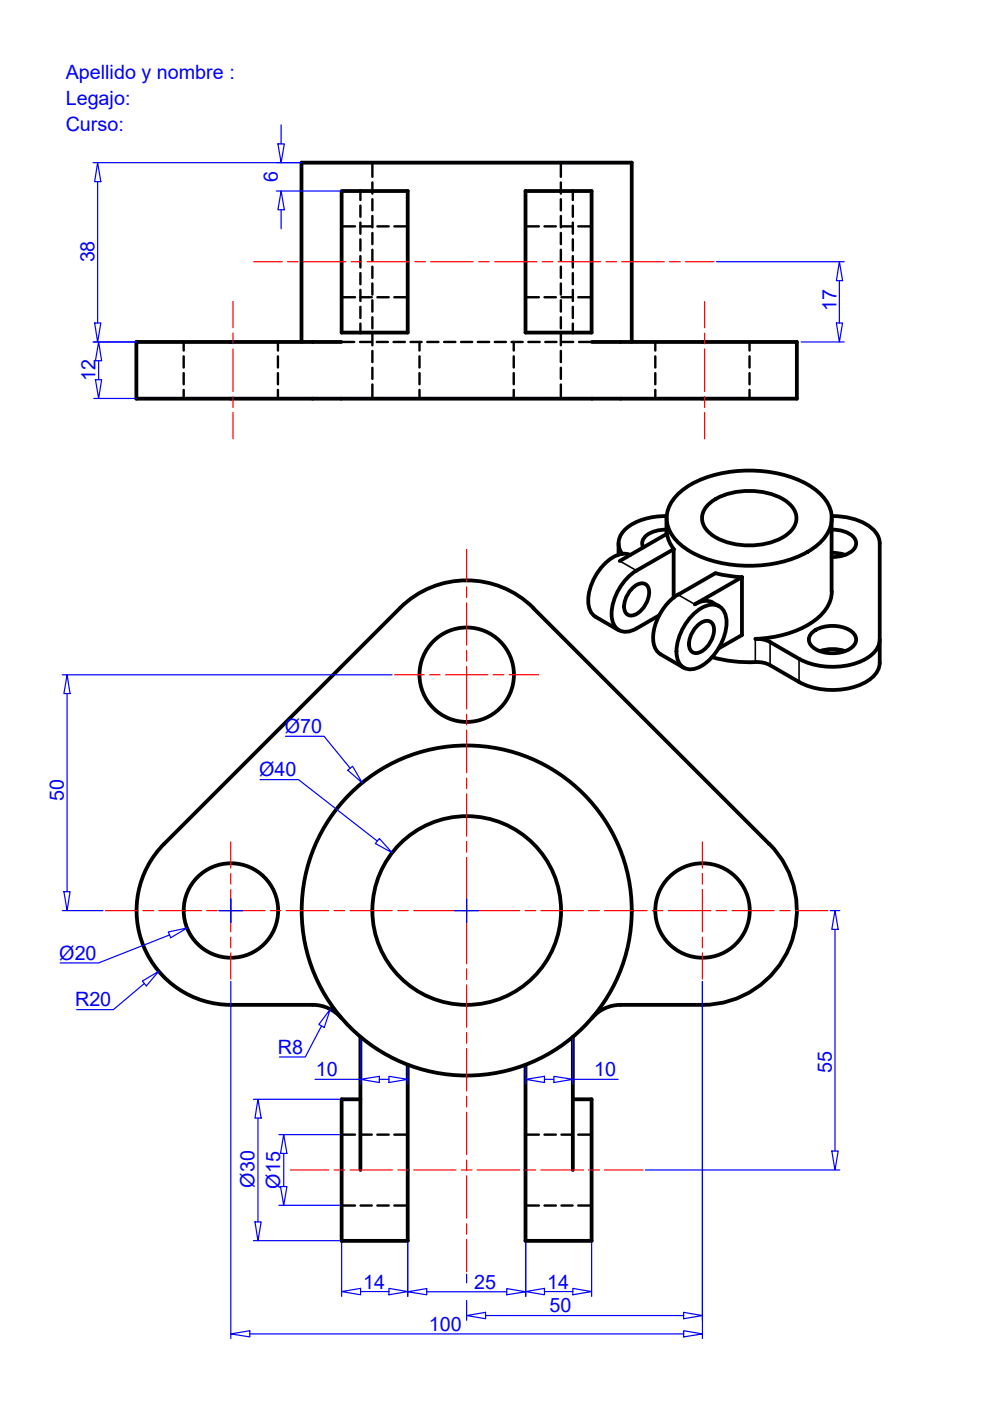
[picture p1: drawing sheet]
<svg xmlns="http://www.w3.org/2000/svg" width="210mm" height="297mm" viewBox="0 0 210 297" stroke-linecap="round" stroke-linejoin="round" font-family="sans-serif">
<!-- layer: MD_Visible -->
<g fill="none" stroke="#000" stroke-width=".8">
<path d="M72.4 40.5h14v30h-14zM111.4 40.5h14v30h-14zM63.9 72.5v-38h70v38M72.3 72.5h-43.4v12h140.1v-12h-43.5M131.1 115.2v2.4M133.6 117.7a4.5 4.5 0 0 0-4.5 1.1 11.4 11.4 0 0 0-4.3 9.5 3.3 3.3 0 0 0 1.5 2.5l4.9 2.8M141.1 109.5h.2M141.2 109.4a12.4 12.4 0 0 0-9 3.2 3.7 3.7 0 0 0-.3 4.8M141.3 109.9v3.3M141.3 112.3a5.9 5.9 0 0 0-4.9 2 1.76 1.76 0 0 0 0 1.8M141.4 113.2l-10 5.7M141.4 113.2l.5 1.7 1 1.5"/>
<path d="M142.8 116.4v10.3M142.8 116.4l-7.8 4.6M144.1 104.4a23.3 23.3 0 0 1 16.4-4.6 22.2 22.2 0 0 1 13.1 4.6 6.8 6.8 0 0 1 0 10.9 23.3 23.3 0 0 1-16.4 4.6 22.2 22.2 0 0 1-13.1-4.6 6.8 6.8 0 0 1 0-10.9zM150 107.1a12.9 12.9 0 0 1 10.1-3 10.7 10.7 0 0 1 8.2 3.8 3.9 3.9 0 0 1-1.4 5.4 15 15 0 0 1-16.1 0 3.9 3.9 0 0 1-.8-6.2zM176.3 109.5h.2M176.3 109.9v15.5M176.3 112.3a5.8 5.8 0 0 1 4.9 1.9 2.17 2.17 0 0 1-1.4 3.2l-1.9 .6-1.6 .1M176.3 117.2l1.5 .1 1.3 .3M176.5 109.4a12.6 12.6 0 0 1 8.7 2.9 4.1 4.1 0 0 1 1.3 2.9M186.5 115.2v25.3a5.7 5.7 0 0 1-4.1 4.7 15.9 15.9 0 0 1-13-.6l-6.1-3.6M113.1 128.9l50 50M113.1 128.9a20 20 0 0 0-28.3 0l-50 50"/>
<path d="M133.9 124.9a2.38 2.38 0 0 1 3.1-.9 3.5 3.5 0 0 1-.1 4.2 4.2 4.2 0 0 1-3.1 2.3 1.84 1.84 0 0 1-1.4-2.5 6.1 6.1 0 0 1 1.5-3.1zM135 121a11.4 11.4 0 0 0-5.3 10.1 2.98 2.98 0 0 0 4.4 2.5l5.7-3.1M140 138.7l5 2.9M143.8 126a11.4 11.4 0 0 0-5.2 10.4 3.2 3.2 0 0 0 1.4 2.3M147.2 130.1a5.3 5.3 0 0 1 4.7-1.8 3.4 3.4 0 0 1 2.1 3.7 11.4 11.4 0 0 1-6.1 9.6 2.98 2.98 0 0 1-4.4-2.5 11.4 11.4 0 0 1 3.7-9zM147.3 128.1a4 4 0 0 1 5.2 .5M147.7 132.8a2.38 2.38 0 0 1 3.1-.9 3.5 3.5 0 0 1-.2 4.2 4.2 4.2 0 0 1-3 2.4 1.84 1.84 0 0 1-1.5-2.6 6.1 6.1 0 0 1 1.6-3.1zM151 139.3a33.3 33.3 0 0 0 10.3 1.1l2 .6M157.3 122.4v12.2l-4.9 2.9M157.3 122.4l-10 5.7M157.3 122.4l-2.8-.3-2.8-.6-7.9 4.6M172.3 134a7.4 7.4 0 0 1 8.4 0 2.08 2.08 0 0 1-.6 3.7 7.5 7.5 0 0 1-7.8-.5 1.95 1.95 0 0 1 0-3.2z"/>
<path d="M173.9 138a8.2 8.2 0 0 1 5.2 0M176.4 125.4a8.8 8.8 0 0 1-5.3 7.2 24.3 24.3 0 0 1-10.9 2.9l1.7 .1 1.4 .5M186.5 135.6a5.7 5.7 0 0 1-4.1 4.7 15.9 15.9 0 0 1-13-.6l-6.1-3.6M34.8 178.9a20 20 0 0 0-4.3 21.8 20 20 0 0 0 18.5 12.3M163.1 178.9a20 20 0 0 1 4.3 21.8 20 20 0 0 1-18.5 12.3h-17.3M48.9 213h17.4a8 8 0 0 1 6.1 2.8M76.4 219.9v28.2M121.5 219.9v28.2M131.6 213a8 8 0 0 0-6.1 2.8M86.4 225.7v37.4h-14v-30h4M111.4 225.7v37.4h14v-30h-3.9"/>
<circle cx="99" cy="143.1" r="10"/>
<circle cx="49" cy="193" r="10"/>
<circle cx="99" cy="193" r="35"/>
<circle cx="99" cy="193" r="20"/>
<circle cx="149" cy="193" r="10"/>
</g>
<!-- layer: MD_Oculto -->
<g fill="none" stroke="#000" stroke-width=".51">
<path d="M79 34.5v3M79 38.7v2.3M118.9 34.5v3M118.9 38.7v2.3M72.4 48h2.9M76.4 57.9v2.4M76.4 54.3v2.4M76.4 50.7v2.4M76.4 47.2v2.4M76.4 43.6v2.4M76.4 40.5v1.9M76.5 48h2.3"/>
<path d="M79 42.2v2.4M79 45.8v2.4M79 49.4v2.4M79 52.9v2.5M79 56.5v2.4M80 48h2.4M83.6 48h2.8M111.4 48h2.9M115.4 48h2.5M118.9 42.2v2.4M118.9 45.8v2.4M118.9 49.4v2.4"/>
<path d="M118.9 52.9v2.5M118.9 56.5v2.4M119 48h2.4M121.5 40.5v1.9M121.5 43.6v2.4M121.5 47.2v2.4M121.5 50.7v2.4M121.5 54.3v2.4M121.5 57.9v2.4M122.6 48h2.8M38.9 72.5v1.8M38.9 75.6v2.3"/>
<path d="M38.9 79.1v2.4M58.9 72.5v1.8M58.9 75.6v2.3M58.9 79.1v2.4M72.3 72.5h2.8M72.4 63h2.9M76.3 72.5h2.4M76.4 68.6v1.9M76.4 65.1v2.3M76.4 61.5v2.3M76.5 63h2.3M79 60.1v2.4"/>
<path d="M79 63.7v2.4M79 67.3v2.3M79 70.8v2.4M79 74.4v2.4M79 78v2.3M79.9 72.5h2.4M80 63h2.4M83.4 72.5h2.5M83.6 63h2.8M87 72.5h2.4M88.9 72.5v1.8M88.9 75.6v2.3"/>
<path d="M88.9 79.1v2.4M90.6 72.5h2.4M94.1 72.5h2.5M97.7 72.5h2.4M101.3 72.5h2.4M104.9 72.5h2.4M108.5 72.5h2.3M108.9 72.5v1.8M108.9 75.6v2.3M108.9 79.1v2.4M111.4 63h2.9M112 72.5h2.4"/>
<path d="M115.4 63h2.5M115.6 72.5h2.4M118.9 60.1v2.4M118.9 63.7v2.4M118.9 67.3v2.3M118.9 70.8v2.4M118.9 74.4v2.4M118.9 78v2.3M119 63h2.4M119.2 72.5h2.3M121.5 61.5v2.3M121.5 65.1v2.3"/>
<path d="M121.5 68.6v1.9M122.6 63h2.8M122.8 72.5h2.7M138.9 72.5v1.8M138.9 75.6v2.3M138.9 79.1v2.4M158.9 72.5v1.8M158.9 75.6v2.3M158.9 79.1v2.4M38.9 82.7v1.8M58.9 82.7v1.8M79 81.5v3"/>
<path d="M88.9 82.7v1.8M108.9 82.7v1.8M118.9 81.5v3M138.9 82.7v1.8M158.9 82.7v1.8M72.4 255.6h2.9M72.4 240.6h2.9M76.5 255.6h2.3M76.5 240.6h2.3M80 255.6h2.4M80 240.6h2.4M83.6 255.6h2.8"/>
<path d="M83.6 240.6h2.8M111.4 255.6h2.9M111.4 240.6h2.9M115.4 255.6h2.5M115.4 240.6h2.5M119 255.6h2.4M119 240.6h2.4M122.6 255.6h2.8M122.6 240.6h2.8"/>
</g>
<!-- layer: MD_Visible fina -->
<path d="M131.4 118.9l3.6 2.1M143.8 126.1l3.5 2M160.1 135.5v4.9M163.3 136.1v4.9M169.4 139.7v4.9" fill="none" stroke="#000" stroke-width=".34"/>
<!-- layer: Ejes -->
<g fill="none" stroke="#f00" stroke-width=".25">
<path d="M53.8 55.5h6.1M61 55.5h2.2M64.3 55.5h9.1M74.5 55.5h2.2M77.9 55.5h8.9M88 55.5h2.2M91.4 55.5h8.9M101.5 55.5h2.2M104.9 55.5h8.9M115 55.5h2.2M118.3 55.5h9M128.5 55.5h2.2"/>
<path d="M131.8 55.5h9M141.9 55.5h2.3M145.3 55.5h6.1M49.4 64v5.5M49.4 70.6v2.3M49.4 74v9M149.4 64v5.5M149.4 70.6v2.3M149.4 74v9M49.4 84.1v2.3M49.4 87.5v5.5M149.4 84.1v2.3"/>
<path d="M149.4 87.5v5.5M98.9 116.5v6.8M98.9 124.4v2.3M98.9 127.8v9M98.9 138v2.2M83.7 143.1h6.3M91.1 143.1h2.2M94.4 143.1h9.1M98.9 141.3v9M98.9 151.5v2.2M98.9 154.8v9M104.6 143.1h2.2"/>
<path d="M107.9 143.1h6.3M48.9 178.5v5.6M98.9 165v2.2M98.9 168.3v9M98.9 178.4v2.3M148.9 178.5v5.6M22.4 193.1h6.8M30.3 193.1h2.3M33.7 193.1h9M43.8 193.1h2.3M47.2 193.1h9M48.9 185.2v2.2"/>
<path d="M48.9 188.6v9M48.9 198.7v2.2M57.3 193.1h2.3M60.7 193.1h9M70.8 193.1h2.3M74.2 193.1h9M84.3 193.1h2.3M87.7 193.1h9M97.8 193.1h2.3M98.9 181.8v9M98.9 191.9v2.3M98.9 195.3v9"/>
<path d="M101.2 193.1h9M111.3 193.1h2.3M114.7 193.1h9M124.8 193.1h2.3M128.2 193.1h9M138.3 193.1h2.2M141.7 193.1h9M148.9 185.2v2.2M148.9 188.6v9M148.9 198.7v2.2M151.8 193.1h2.3M155.2 193.1h9"/>
<path d="M165.3 193.1h2.3M168.7 193.1h6.9M48.9 202v5.6M98.9 205.4v2.3M98.9 208.8v9M98.9 218.9v2.3M148.9 202v5.6M98.9 222.3v9M98.9 232.4v2.3M98.9 235.8v9M61.6 248.1h8.1M70.8 248.1h2.3"/>
<path d="M74.2 248.1h9M84.3 248.1h2.3M87.7 248.1h9M97.8 248.1h2.3M98.9 245.9v2.3M98.9 249.3v9M98.9 259.4v2.3M101.2 248.1h9M111.3 248.1h2.3M114.7 248.1h9M124.8 248.1h2.3M128.2 248.1h8.2"/>
<path d="M98.9 262.8v6.8"/>
</g>
<!-- layer: Cotas -->
<g fill="none" stroke="#00f" stroke-width=".25">
<path d="M19.7 34.5h44.2M20.7 34.5l.7 4h-1.3zM20.7 38.5v30M58.9 30.5h1.4l-.7 4zM59.6 26.5v4M58.6 40.5h13.8M59.6 40.5l.7 4h-1.4zM59.6 44.5v4M151.9 55.5h27.1M178 55.5l.6 4h-1.3zM178 59.5v9M19.7 72.5h9.2"/>
<path d="M20.1 68.5h1.3l-.7 4zM20.9 72.5l.6 4h-1.3zM20.9 76.5v4M169.9 72.5h9.1M177.3 68.5h1.3l-.6 4zM19.9 84.5h9M20.2 80.5h1.3l-.6 4zM13.2 143.1h69.9M14.2 143.1l.7 4h-1.4zM14.2 147.1v41.9M60.5 156.1h8.2l5.6 6.8M55.1 165.3h8.2l16.7 13"/>
<path d="M73.7 163.3l1.1-.8 2 3.5zM80.4 177.8l2.7 3-3.5-2zM13.2 193.1h8.6M13.5 189h1.4l-.7 4.1zM35.7 197.6l4-.8-3.5 2zM35.9 198.2l-15 6h-8.2M46.4 193.1h5M48.9 190.6v5M96.4 193.1h5M98.9 190.6v5M176 193.1h2.1M177 193.1l.7 3.9h-1.3z"/>
<path d="M177 197v47M30.2 208l3.5-2.1-2.7 3.1zM30.6 208.5l-6.6 5.6h-7.7M48.9 208.1v75.7M68.2 217.5l-3.5 6.6h-5.4M70 214l-1.3 3.8-1.1-.6zM148.9 208.1v75.7M53.7 233.1h18.3M54.7 233.1l.7 4h-1.3zM54.7 237.1v22M66.8 228.8h9.7M76.5 228.8l3.9-.6v1.3z"/>
<path d="M76.5 220.4v9.5M80.4 228.8h2.1M82.5 228.2l3.9 .6-3.9 .7zM86.4 226.3v3.6M111.5 228.8l3.9-.6v1.3zM111.5 226.3v3.6M115.4 228.8h2M117.4 228.2l4.1 .6-4.1 .7zM121.5 228.8h9.6M121.5 220.4v9.5M54.1 259.1h1.3l-.7 3.9zM59.1 255.6h12.9"/>
<path d="M59.1 240.6h12.9M59.5 251.6h1.3l-.6 4zM60.2 240.6l.6 3.9h-1.3zM60.2 244.5v7.1M136.8 248.1h41.3M176.4 244h1.3l-.7 4.1zM53.7 263h18.3M72.4 273.8l4.1-.6v1.3zM72.4 263.6v11.3M76.5 273.8h6M82.5 273.2l3.9 .6-3.9 .7zM86.4 273.9l4.1-.7v1.3z"/>
<path d="M86.4 263.6v11.3M90.5 273.9h16.9M98.9 278.9l4.1-.7v1.4zM98.9 270.2v1.8M98.9 275.7v4.2M103 278.9h41.9M107.4 273.2l4.1 .7-4.1 .6zM111.5 273.8l3.9-.6v1.3zM111.5 263.6v11.3M115.4 273.8h6.1M121.5 273.2l3.9 .6-3.9 .7zM125.4 263.6v11.3"/>
<path d="M144.9 278.2l4 .7-4 .7zM48.9 282.8l4.1-.7v1.3zM53 282.8h91.9M144.9 282.1l4 .7-4 .6z"/>
</g>
<g font-size="4.2" fill="#00f">
<text x="13.9" y="16.8">Apellido y nombre :</text>
<text x="13.9" y="22.3">Legajo:</text>
<text x="13.9" y="27.8">Curso:</text>
<text x="58.9" y="38.6" transform="rotate(-90 58.9 38.6)">6</text>
<text x="20" y="55.7" transform="rotate(-90 20 55.7)">38</text>
<text x="177.4" y="66" transform="rotate(-90 177.4 66)">17</text>
<text x="20.3" y="80.8" transform="rotate(-90 20.3 80.8)">12</text>
<text x="60.4" y="155.3">Ø70</text>
<text x="54.9" y="164.6">Ø40</text>
<text x="13.5" y="169.8" transform="rotate(-90 13.5 169.8)">50</text>
<text x="12.6" y="203.4">Ø20</text>
<text x="15.9" y="213.4">R20</text>
<text x="58.9" y="223.4">R8</text>
<text x="176.4" y="227.4" transform="rotate(-90 176.4 227.4)">55</text>
<text x="67" y="228.2">10</text>
<text x="126" y="228.2">10</text>
<text x="54" y="251.8" transform="rotate(-90 54 251.8)">Ø30</text>
<text x="59.4" y="252" transform="rotate(-90 59.4 252)">Ø15</text>
<text x="77" y="273.2">14</text>
<text x="100.5" y="273.2">25</text>
<text x="116" y="273.2">14</text>
<text x="116.5" y="278.2">50</text>
<text x="90.9" y="282.1">100</text>
</g>
</svg>
